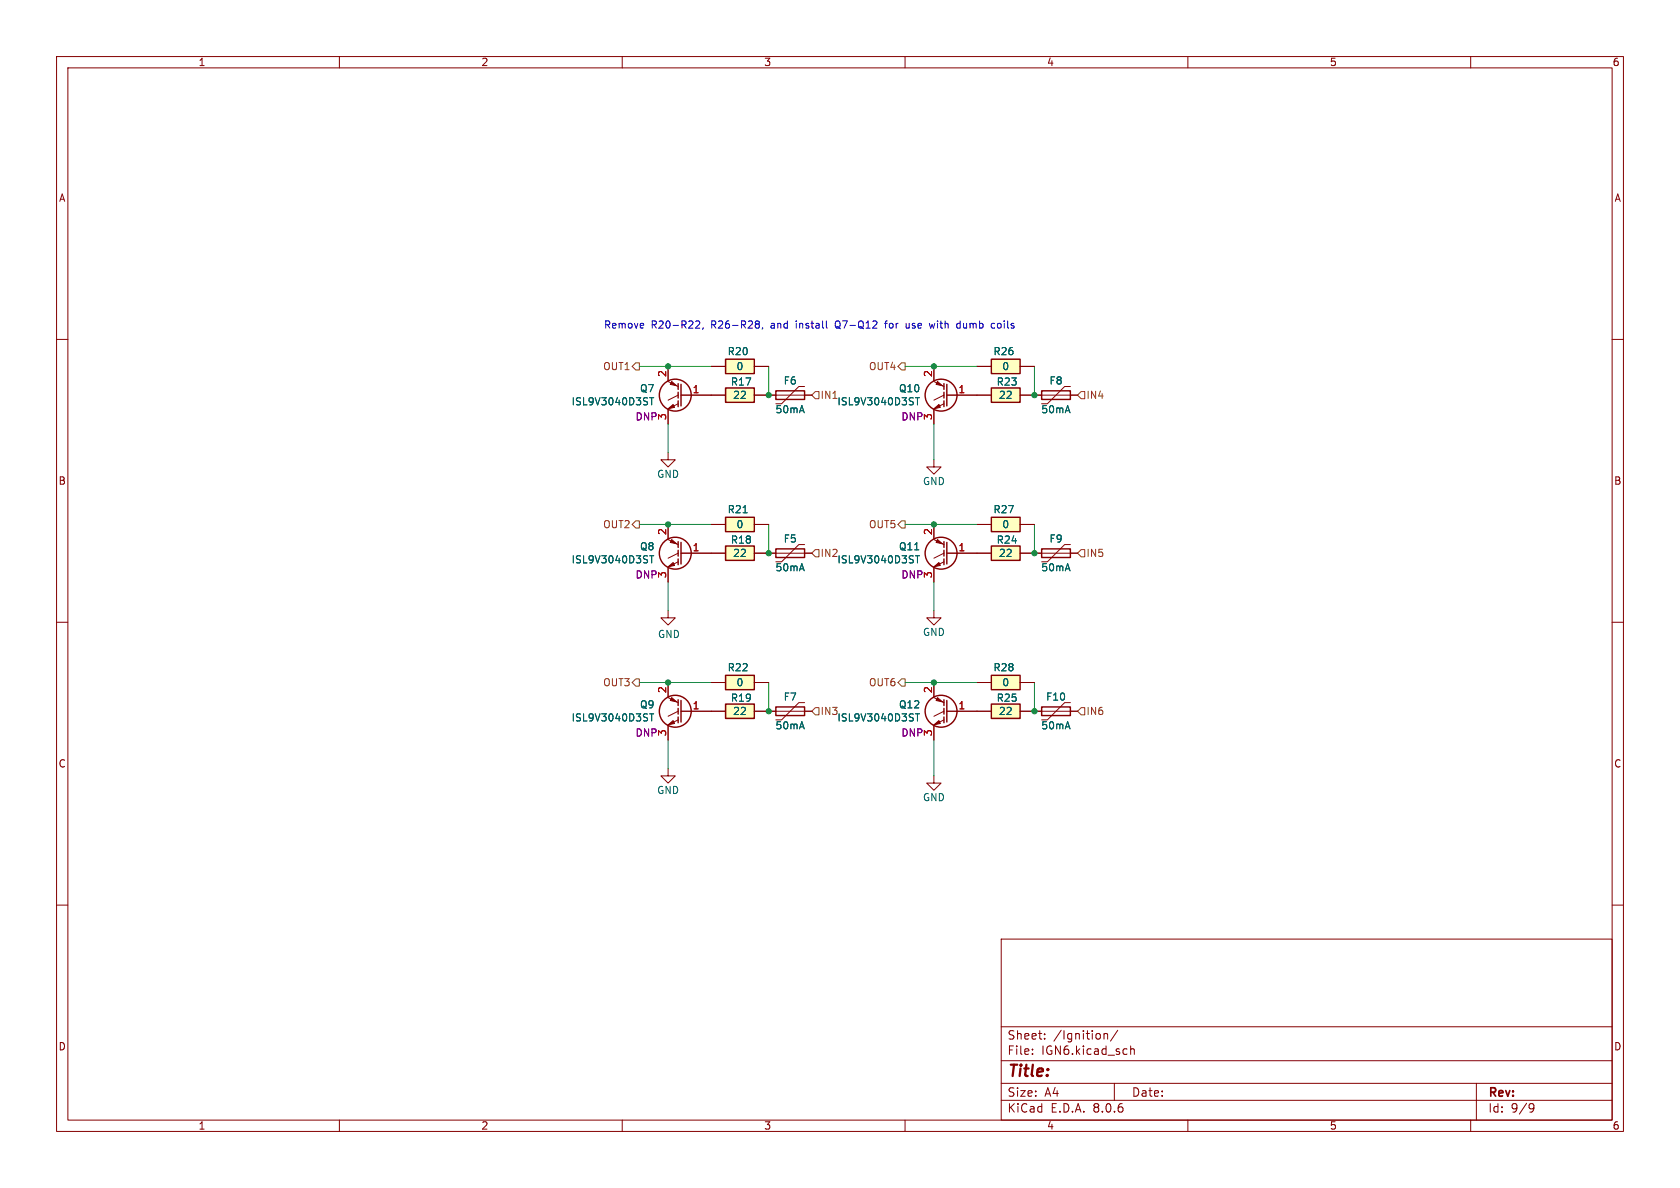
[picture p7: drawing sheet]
(kicad_sch
 (version 20231120)
 (generator "eeschema")
 (generator_version "8.0")
 (paper "A4")
 (lib_symbols
  (symbol "Device:Polyfuse"
   (pin_numbers hide)
   (pin_names
    (offset 0)) (exclude_from_sim no) (in_bom yes) (on_board yes)
   (property "Reference" "F" (at -2.54 0 90) (effects (font (size 1.27 1.27))))
   (property "Value" "Polyfuse" (at 2.54 0 90) (effects (font (size 1.27 1.27))))
   (property "Footprint" "" (at 1.27 -5.08 0) (effects (font (size 1.27 1.27)) (justify left) (hide yes)))
   (property "Datasheet" "~" (at 0 0 0) (effects (font (size 1.27 1.27)) (hide yes)))
   (property "Description" "Resettable fuse, polymeric positive temperature coefficient" (at 0 0 0) (effects (font (size 1.27 1.27)) (hide yes)))
   (symbol "Polyfuse_0_1"
    (rectangle (start -0.762 2.54) (end 0.762 -2.54) (stroke (width 0.254) (type default)) (fill (type none)))
    (polyline (pts (xy 0 2.54) (xy 0 -2.54)) (stroke (width 0) (type default)) (fill (type none)))
    (polyline (pts (xy -1.524 2.54) (xy -1.524 1.524) (xy 1.524 -1.524) (xy 1.524 -2.54)) (stroke (width 0) (type default)) (fill (type none))))
   (symbol "Polyfuse_1_1"
    (pin passive line (at 0 3.81 270) (length 1.27) (name "~" (effects (font (size 1.27 1.27)))) (number "1" (effects (font (size 1.27 1.27)))))
    (pin passive line (at 0 -3.81 90) (length 1.27) (name "~" (effects (font (size 1.27 1.27)))) (number "2" (effects (font (size 1.27 1.27)))))))
  (symbol "Device:Q_NIGBT_GCE"
   (pin_names
    (offset 0) hide) (exclude_from_sim no) (in_bom yes) (on_board yes)
   (property "Reference" "Q" (at 5.08 1.27 0) (effects (font (size 1.27 1.27)) (justify left)))
   (property "Value" "Q_NIGBT_GCE" (at 5.08 -1.27 0) (effects (font (size 1.27 1.27)) (justify left)))
   (property "Footprint" "" (at 5.08 2.54 0) (effects (font (size 1.27 1.27)) (hide yes)))
   (property "Datasheet" "~" (at 0 0 0) (effects (font (size 1.27 1.27)) (hide yes)))
   (property "Description" "N-IGBT transistor, gate/collector/emitter" (at 0 0 0) (effects (font (size 1.27 1.27)) (hide yes)))
   (symbol "Q_NIGBT_GCE_0_1"
    (polyline (pts (xy 0.762 -1.016) (xy 0.762 -2.032)) (stroke (width 0.254) (type default)) (fill (type none)))
    (polyline (pts (xy 0.762 0.508) (xy 0.762 -0.508)) (stroke (width 0.254) (type default)) (fill (type none)))
    (polyline (pts (xy 0.762 2.032) (xy 0.762 1.016)) (stroke (width 0.254) (type default)) (fill (type none)))
    (polyline (pts (xy 2.54 -2.413) (xy 0.762 -1.524)) (stroke (width 0) (type default)) (fill (type none)))
    (polyline (pts (xy 2.54 -0.889) (xy 0.762 0)) (stroke (width 0) (type default)) (fill (type none)))
    (polyline (pts (xy 2.54 2.413) (xy 0.762 1.524)) (stroke (width 0) (type default)) (fill (type none)))
    (polyline (pts (xy 0.254 1.905) (xy 0.254 -1.905) (xy 0.254 -1.905)) (stroke (width 0.254) (type default)) (fill (type none)))
    (polyline (pts (xy 1.397 -2.159) (xy 1.651 -1.651) (xy 2.54 -2.413) (xy 1.397 -2.159)) (stroke (width 0) (type default)) (fill (type outline)))
    (polyline (pts (xy 2.159 1.905) (xy 1.905 2.413) (xy 1.016 1.651) (xy 2.159 1.905)) (stroke (width 0) (type default)) (fill (type outline)))
    (circle (center 1.27 0) (radius 2.8194) (stroke (width 0.254) (type default)) (fill (type none))))
   (symbol "Q_NIGBT_GCE_1_1"
    (pin input line (at -5.08 0 0) (length 5.334) (name "G" (effects (font (size 1.27 1.27)))) (number "1" (effects (font (size 1.27 1.27)))))
    (pin passive line (at 2.54 5.08 270) (length 2.54) (name "C" (effects (font (size 1.27 1.27)))) (number "2" (effects (font (size 1.27 1.27)))))
    (pin passive line (at 2.54 -5.08 90) (length 2.54) (name "E" (effects (font (size 1.27 1.27)))) (number "3" (effects (font (size 1.27 1.27)))))))
  (symbol "hellen-one-common:Res"
   (pin_numbers hide) (exclude_from_sim no) (in_bom yes) (on_board yes)
   (property "Reference" "R" (at 3.81 2.54 0) (effects (font (size 1.27 1.27))))
   (property "Value" "Res" (at 5.08 -2.54 0) (effects (font (size 1.27 1.27))))
   (property "Footprint" "hellen-one-common:R0603" (at 3.81 -3.81 0) (effects (font (size 1.27 1.27)) (hide yes)))
   (property "Datasheet" "" (at 0 0 0) (effects (font (size 1.27 1.27)) (hide yes)))
   (property "Description" "Resistor" (at 0 0 0) (effects (font (size 1.27 1.27)) (hide yes)))
   (property "LCSC" "" (at 0 0 0) (effects (font (size 1.27 1.27))))
   (symbol "Res_1_0"
    (rectangle (start 2.54 -1.27) (end 7.62 1.27) (stroke (width 0.254) (type default)) (fill (type background)))
    (pin passive line (at 0 0 0) (length 2.54) (name "" (effects (font (size 1.27 1.27)))) (number "1" (effects (font (size 1.27 1.27)))))
    (pin passive line (at 10.16 0 180) (length 2.54) (name "" (effects (font (size 1.27 1.27)))) (number "2" (effects (font (size 1.27 1.27)))))))
  (symbol "power:GND"
   (power)
   (pin_names
    (offset 0)) (exclude_from_sim no) (in_bom yes) (on_board yes)
   (property "Reference" "#PWR" (at 0 -6.35 0) (effects (font (size 1.27 1.27)) (hide yes)))
   (property "Value" "GND" (at 0 -3.81 0) (effects (font (size 1.27 1.27))))
   (property "Footprint" "" (at 0 0 0) (effects (font (size 1.27 1.27)) (hide yes)))
   (property "Datasheet" "" (at 0 0 0) (effects (font (size 1.27 1.27)) (hide yes)))
   (property "Description" "Power symbol creates a global label with name \"GND\" , ground" (at 0 0 0) (effects (font (size 1.27 1.27)) (hide yes)))
   (symbol "GND_0_1"
    (polyline (pts (xy 0 0) (xy 0 -1.27) (xy 1.27 -1.27) (xy 0 -2.54) (xy -1.27 -1.27) (xy 0 -1.27)) (stroke (width 0) (type default)) (fill (type none))))
   (symbol "GND_1_1"
    (pin power_in line (at 0 0 270) (length 0) hide (name "GND" (effects (font (size 1.27 1.27)))) (number "1" (effects (font (size 1.27 1.27))))))))
 (junction
  (at 118.11 64.77)
  (diameter 0)
  (color 0 0 0 0))
 (junction
  (at 118.11 120.65)
  (diameter 0)
  (color 0 0 0 0))
 (junction
  (at 135.89 69.85)
  (diameter 0)
  (color 0 0 0 0))
 (junction
  (at 118.11 92.71)
  (diameter 0)
  (color 0 0 0 0))
 (junction
  (at 135.89 97.79)
  (diameter 0)
  (color 0 0 0 0))
 (junction
  (at 182.88 125.73)
  (diameter 0)
  (color 0 0 0 0))
 (junction
  (at 182.88 97.79)
  (diameter 0)
  (color 0 0 0 0))
 (junction
  (at 165.1 64.77)
  (diameter 0)
  (color 0 0 0 0))
 (junction
  (at 182.88 69.85)
  (diameter 0)
  (color 0 0 0 0))
 (junction
  (at 165.1 120.65)
  (diameter 0)
  (color 0 0 0 0))
 (junction
  (at 165.1 92.71)
  (diameter 0)
  (color 0 0 0 0))
 (junction
  (at 135.89 125.73)
  (diameter 0)
  (color 0 0 0 0))
 (wire
  (pts (xy 182.88 64.77) (xy 182.88 69.85))
  (stroke (width 0) (type default)))
 (wire
  (pts (xy 160.02 64.77) (xy 165.1 64.77))
  (stroke (width 0) (type default)))
 (wire
  (pts (xy 118.11 102.87) (xy 118.11 107.95))
  (stroke (width 0) (type default)))
 (wire
  (pts (xy 113.03 120.65) (xy 118.11 120.65))
  (stroke (width 0) (type default)))
 (wire
  (pts (xy 118.11 74.93) (xy 118.11 80.01))
  (stroke (width 0) (type default)))
 (wire
  (pts (xy 165.1 130.81) (xy 165.1 137.16))
  (stroke (width 0) (type default)))
 (wire
  (pts (xy 160.02 92.71) (xy 165.1 92.71))
  (stroke (width 0) (type default)))
 (wire
  (pts (xy 165.1 74.93) (xy 165.1 81.28))
  (stroke (width 0) (type default)))
 (wire
  (pts (xy 165.1 102.87) (xy 165.1 107.95))
  (stroke (width 0) (type default)))
 (wire
  (pts (xy 135.89 92.71) (xy 135.89 97.79))
  (stroke (width 0) (type default)))
 (wire
  (pts (xy 165.1 64.77) (xy 172.72 64.77))
  (stroke (width 0) (type default)))
 (wire
  (pts (xy 135.89 120.65) (xy 135.89 125.73))
  (stroke (width 0) (type default)))
 (wire
  (pts (xy 165.1 120.65) (xy 172.72 120.65))
  (stroke (width 0) (type default)))
 (wire
  (pts (xy 118.11 120.65) (xy 125.73 120.65))
  (stroke (width 0) (type default)))
 (wire
  (pts (xy 113.03 64.77) (xy 118.11 64.77))
  (stroke (width 0) (type default)))
 (wire
  (pts (xy 118.11 92.71) (xy 125.73 92.71))
  (stroke (width 0) (type default)))
 (wire
  (pts (xy 165.1 92.71) (xy 172.72 92.71))
  (stroke (width 0) (type default)))
 (wire
  (pts (xy 160.02 120.65) (xy 165.1 120.65))
  (stroke (width 0) (type default)))
 (wire
  (pts (xy 182.88 92.71) (xy 182.88 97.79))
  (stroke (width 0) (type default)))
 (wire
  (pts (xy 182.88 120.65) (xy 182.88 125.73))
  (stroke (width 0) (type default)))
 (wire
  (pts (xy 118.11 130.81) (xy 118.11 135.89))
  (stroke (width 0) (type default)))
 (wire
  (pts (xy 118.11 64.77) (xy 125.73 64.77))
  (stroke (width 0) (type default)))
 (wire
  (pts (xy 113.03 92.71) (xy 118.11 92.71))
  (stroke (width 0) (type default)))
 (wire
  (pts (xy 135.89 64.77) (xy 135.89 69.85))
  (stroke (width 0) (type default)))
 (text "Remove R20-R22, R26-R28, and install Q7-Q12 for use with dumb coils"
  (exclude_from_sim no)
  (at 106.68 58.42 0)
  (effects (font (size 1.27 1.27)) (justify left bottom)))
 (hierarchical_label "IN5"
  (shape input)
  (at 190.5 97.79 0)
  (fields_autoplaced yes)
  (effects (font (size 1.27 1.27)) (justify left)))
 (hierarchical_label "OUT1"
  (shape output)
  (at 113.03 64.77 180)
  (fields_autoplaced yes)
  (effects (font (size 1.27 1.27)) (justify right)))
 (hierarchical_label "OUT3"
  (shape output)
  (at 113.03 120.65 180)
  (fields_autoplaced yes)
  (effects (font (size 1.27 1.27)) (justify right)))
 (hierarchical_label "IN2"
  (shape input)
  (at 143.51 97.79 0)
  (fields_autoplaced yes)
  (effects (font (size 1.27 1.27)) (justify left)))
 (hierarchical_label "IN6"
  (shape input)
  (at 190.5 125.73 0)
  (fields_autoplaced yes)
  (effects (font (size 1.27 1.27)) (justify left)))
 (hierarchical_label "OUT6"
  (shape output)
  (at 160.02 120.65 180)
  (fields_autoplaced yes)
  (effects (font (size 1.27 1.27)) (justify right)))
 (hierarchical_label "OUT5"
  (shape output)
  (at 160.02 92.71 180)
  (fields_autoplaced yes)
  (effects (font (size 1.27 1.27)) (justify right)))
 (hierarchical_label "OUT2"
  (shape output)
  (at 113.03 92.71 180)
  (fields_autoplaced yes)
  (effects (font (size 1.27 1.27)) (justify right)))
 (hierarchical_label "IN3"
  (shape input)
  (at 143.51 125.73 0)
  (fields_autoplaced yes)
  (effects (font (size 1.27 1.27)) (justify left)))
 (hierarchical_label "IN1"
  (shape input)
  (at 143.51 69.85 0)
  (fields_autoplaced yes)
  (effects (font (size 1.27 1.27)) (justify left)))
 (hierarchical_label "OUT4"
  (shape output)
  (at 160.02 64.77 180)
  (fields_autoplaced yes)
  (effects (font (size 1.27 1.27)) (justify right)))
 (hierarchical_label "IN4"
  (shape input)
  (at 190.5 69.85 0)
  (fields_autoplaced yes)
  (effects (font (size 1.27 1.27)) (justify left)))
 (symbol
  (lib_id "Device:Q_NIGBT_GCE")
  (at 120.65 125.73 0)
  (mirror y)
  (unit 1)
  (exclude_from_sim no)
  (in_bom yes)
  (on_board yes)
  (dnp no)
  (property "Reference" "Q?" (at 115.7986 124.5616 0) (effects (font (size 1.27 1.27)) (justify left)))
  (property "Value" "ISL9V3040D3ST" (at 115.7986 126.873 0) (effects (font (size 1.27 1.27)) (justify left)))
  (property "Footprint" "Package_TO_SOT_SMD:TO-252-2" (at 115.57 123.19 0) (effects (font (size 1.27 1.27)) (hide yes)))
  (property "Datasheet" "~" (at 120.65 125.73 0) (effects (font (size 1.27 1.27)) (hide yes)))
  (property "Description" "" (at 120.65 125.73 0) (effects (font (size 1.27 1.27)) (hide yes)))
  (property "LCSC" "" (at 120.65 125.73 0) (effects (font (size 1.27 1.27)) (hide yes)))
  (property "MyComment" "DNP" (at 114.3 129.54 0) (effects (font (size 1.27 1.27))))
  (pin "1")
  (pin "2")
  (pin "3")
  (instances (project "hellen-hyundai-pb-154" (path "" (reference "Q?") (unit 1)) (path "" (reference "Q?") (unit 1))) (project "DUMB_COILS4" (path "" (reference "Q?") (unit 1))) (project "uaefi" (path "" (reference "Q9") (unit 1))) (project "ign_quad" (path "" (reference "Q?") (unit 1)))))
 (symbol
  (lib_id "hellen-one-common:Res")
  (at 182.88 92.71 0)
  (mirror y)
  (unit 1)
  (exclude_from_sim no)
  (in_bom yes)
  (on_board yes)
  (dnp no)
  (property "Reference" "R14" (at 177.4796 90.0653 0) (effects (font (size 1.27 1.27))))
  (property "Value" "0" (at 177.8 92.71 0) (effects (font (size 1.27 1.27))))
  (property "Footprint" "Resistor_SMD:R_2512_6332Metric" (at 179.07 96.52 0) (effects (font (size 1.27 1.27)) (hide yes)))
  (property "Datasheet" "" (at 182.88 92.71 0) (effects (font (size 1.27 1.27)) (hide yes)))
  (property "Description" "" (at 182.88 92.71 0) (effects (font (size 1.27 1.27)) (hide yes)))
  (property "LCSC" "C25469" (at 182.88 92.71 0) (effects (font (size 1.27 1.27)) (hide yes)))
  (pin "1")
  (pin "2")
  (instances (project "proteus81harley" (path "" (reference "R14") (unit 1))) (project "uaefi" (path "" (reference "R27") (unit 1)))))
 (symbol
  (lib_id "Device:Polyfuse")
  (at 186.69 125.73 90)
  (unit 1)
  (exclude_from_sim no)
  (in_bom yes)
  (on_board yes)
  (dnp no)
  (property "Reference" "F10" (at 186.69 123.19 90) (effects (font (size 1.27 1.27))))
  (property "Value" "50mA" (at 186.69 128.27 90) (effects (font (size 1.27 1.27))))
  (property "Footprint" "Fuse:Fuse_0603_1608Metric" (at 191.77 124.46 0) (effects (font (size 1.27 1.27)) (justify left) (hide yes)))
  (property "Datasheet" "~" (at 186.69 125.73 0) (effects (font (size 1.27 1.27)) (hide yes)))
  (property "Description" "" (at 186.69 125.73 0) (effects (font (size 1.27 1.27)) (hide yes)))
  (property "LCSC" "C369141" (at 186.69 125.73 90) (effects (font (size 1.27 1.27)) (hide yes)))
  (pin "1")
  (pin "2")
  (instances (project "uaefi" (path "" (reference "F10") (unit 1)))))
 (symbol
  (lib_id "hellen-one-common:Res")
  (at 125.73 69.85 0)
  (mirror x)
  (unit 1)
  (exclude_from_sim no)
  (in_bom yes)
  (on_board yes)
  (dnp no)
  (property "Reference" "R7" (at 131.052 67.5018 0) (effects (font (size 1.27 1.27))))
  (property "Value" "22" (at 130.81 69.85 0) (effects (font (size 1.27 1.27))))
  (property "Footprint" "hellen-one-common:R0603" (at 129.54 66.04 0) (effects (font (size 1.27 1.27)) (hide yes)))
  (property "Datasheet" "" (at 125.73 69.85 0) (effects (font (size 1.27 1.27)) (hide yes)))
  (property "Description" "" (at 125.73 69.85 0) (effects (font (size 1.27 1.27)) (hide yes)))
  (property "LCSC" "C23345" (at 125.73 69.85 0) (effects (font (size 1.27 1.27)) (hide yes)))
  (pin "1")
  (pin "2")
  (instances (project "proteus81harley" (path "" (reference "R7") (unit 1))) (project "uaefi" (path "" (reference "R17") (unit 1)))))
 (symbol
  (lib_id "hellen-one-common:Res")
  (at 182.88 64.77 0)
  (mirror y)
  (unit 1)
  (exclude_from_sim no)
  (in_bom yes)
  (on_board yes)
  (dnp no)
  (property "Reference" "R14" (at 177.4796 62.1253 0) (effects (font (size 1.27 1.27))))
  (property "Value" "0" (at 177.8 64.77 0) (effects (font (size 1.27 1.27))))
  (property "Footprint" "Resistor_SMD:R_2512_6332Metric" (at 179.07 68.58 0) (effects (font (size 1.27 1.27)) (hide yes)))
  (property "Datasheet" "" (at 182.88 64.77 0) (effects (font (size 1.27 1.27)) (hide yes)))
  (property "Description" "" (at 182.88 64.77 0) (effects (font (size 1.27 1.27)) (hide yes)))
  (property "LCSC" "C25469" (at 182.88 64.77 0) (effects (font (size 1.27 1.27)) (hide yes)))
  (pin "1")
  (pin "2")
  (instances (project "proteus81harley" (path "" (reference "R14") (unit 1))) (project "uaefi" (path "" (reference "R26") (unit 1)))))
 (symbol
  (lib_id "hellen-one-common:Res")
  (at 172.72 125.73 0)
  (mirror x)
  (unit 1)
  (exclude_from_sim no)
  (in_bom yes)
  (on_board yes)
  (dnp no)
  (property "Reference" "R7" (at 178.042 123.3818 0) (effects (font (size 1.27 1.27))))
  (property "Value" "22" (at 177.8 125.73 0) (effects (font (size 1.27 1.27))))
  (property "Footprint" "hellen-one-common:R0603" (at 176.53 121.92 0) (effects (font (size 1.27 1.27)) (hide yes)))
  (property "Datasheet" "" (at 172.72 125.73 0) (effects (font (size 1.27 1.27)) (hide yes)))
  (property "Description" "" (at 172.72 125.73 0) (effects (font (size 1.27 1.27)) (hide yes)))
  (property "LCSC" "C23345" (at 172.72 125.73 0) (effects (font (size 1.27 1.27)) (hide yes)))
  (pin "1")
  (pin "2")
  (instances (project "proteus81harley" (path "" (reference "R7") (unit 1))) (project "uaefi" (path "" (reference "R25") (unit 1)))))
 (symbol
  (lib_id "hellen-one-common:Res")
  (at 125.73 97.79 0)
  (mirror x)
  (unit 1)
  (exclude_from_sim no)
  (in_bom yes)
  (on_board yes)
  (dnp no)
  (property "Reference" "R7" (at 131.052 95.4418 0) (effects (font (size 1.27 1.27))))
  (property "Value" "22" (at 130.81 97.79 0) (effects (font (size 1.27 1.27))))
  (property "Footprint" "hellen-one-common:R0603" (at 129.54 93.98 0) (effects (font (size 1.27 1.27)) (hide yes)))
  (property "Datasheet" "" (at 125.73 97.79 0) (effects (font (size 1.27 1.27)) (hide yes)))
  (property "Description" "" (at 125.73 97.79 0) (effects (font (size 1.27 1.27)) (hide yes)))
  (property "LCSC" "C23345" (at 125.73 97.79 0) (effects (font (size 1.27 1.27)) (hide yes)))
  (pin "1")
  (pin "2")
  (instances (project "proteus81harley" (path "" (reference "R7") (unit 1))) (project "uaefi" (path "" (reference "R18") (unit 1)))))
 (symbol
  (lib_id "power:GND")
  (at 118.11 135.89 0)
  (unit 1)
  (exclude_from_sim no)
  (in_bom yes)
  (on_board yes)
  (dnp no)
  (property "Reference" "#PWR?" (at 118.11 142.24 0) (effects (font (size 1.27 1.27)) (hide yes)))
  (property "Value" "GND" (at 118.11 139.7 0) (effects (font (size 1.27 1.27))))
  (property "Footprint" "" (at 118.11 135.89 0) (effects (font (size 1.27 1.27)) (hide yes)))
  (property "Datasheet" "" (at 118.11 135.89 0) (effects (font (size 1.27 1.27)) (hide yes)))
  (property "Description" "" (at 118.11 135.89 0) (effects (font (size 1.27 1.27)) (hide yes)))
  (pin "1")
  (instances (project "hellen-hyundai-pb-154" (path "" (reference "#PWR?") (unit 1)) (path "" (reference "#PWR?") (unit 1))) (project "DUMB_COILS4" (path "" (reference "#PWR?") (unit 1))) (project "uaefi" (path "" (reference "#PWR0101") (unit 1))) (project "ign_quad" (path "" (reference "#PWR?") (unit 1)))))
 (symbol
  (lib_id "hellen-one-common:Res")
  (at 135.89 64.77 0)
  (mirror y)
  (unit 1)
  (exclude_from_sim no)
  (in_bom yes)
  (on_board yes)
  (dnp no)
  (property "Reference" "R14" (at 130.4896 62.1253 0) (effects (font (size 1.27 1.27))))
  (property "Value" "0" (at 130.81 64.77 0) (effects (font (size 1.27 1.27))))
  (property "Footprint" "Resistor_SMD:R_2512_6332Metric" (at 132.08 68.58 0) (effects (font (size 1.27 1.27)) (hide yes)))
  (property "Datasheet" "" (at 135.89 64.77 0) (effects (font (size 1.27 1.27)) (hide yes)))
  (property "Description" "" (at 135.89 64.77 0) (effects (font (size 1.27 1.27)) (hide yes)))
  (property "LCSC" "C25469" (at 135.89 64.77 0) (effects (font (size 1.27 1.27)) (hide yes)))
  (pin "1")
  (pin "2")
  (instances (project "proteus81harley" (path "" (reference "R14") (unit 1))) (project "uaefi" (path "" (reference "R20") (unit 1)))))
 (symbol
  (lib_id "Device:Polyfuse")
  (at 186.69 97.79 90)
  (unit 1)
  (exclude_from_sim no)
  (in_bom yes)
  (on_board yes)
  (dnp no)
  (property "Reference" "F9" (at 186.69 95.25 90) (effects (font (size 1.27 1.27))))
  (property "Value" "50mA" (at 186.69 100.33 90) (effects (font (size 1.27 1.27))))
  (property "Footprint" "Fuse:Fuse_0603_1608Metric" (at 191.77 96.52 0) (effects (font (size 1.27 1.27)) (justify left) (hide yes)))
  (property "Datasheet" "~" (at 186.69 97.79 0) (effects (font (size 1.27 1.27)) (hide yes)))
  (property "Description" "" (at 186.69 97.79 0) (effects (font (size 1.27 1.27)) (hide yes)))
  (property "LCSC" "C369141" (at 186.69 97.79 90) (effects (font (size 1.27 1.27)) (hide yes)))
  (pin "1")
  (pin "2")
  (instances (project "uaefi" (path "" (reference "F9") (unit 1)))))
 (symbol
  (lib_id "Device:Q_NIGBT_GCE")
  (at 120.65 69.85 0)
  (mirror y)
  (unit 1)
  (exclude_from_sim no)
  (in_bom yes)
  (on_board yes)
  (dnp no)
  (property "Reference" "Q?" (at 115.7986 68.6816 0) (effects (font (size 1.27 1.27)) (justify left)))
  (property "Value" "ISL9V3040D3ST" (at 115.7986 70.993 0) (effects (font (size 1.27 1.27)) (justify left)))
  (property "Footprint" "Package_TO_SOT_SMD:TO-252-2" (at 115.57 67.31 0) (effects (font (size 1.27 1.27)) (hide yes)))
  (property "Datasheet" "~" (at 120.65 69.85 0) (effects (font (size 1.27 1.27)) (hide yes)))
  (property "Description" "" (at 120.65 69.85 0) (effects (font (size 1.27 1.27)) (hide yes)))
  (property "LCSC" "" (at 120.65 69.85 0) (effects (font (size 1.27 1.27)) (hide yes)))
  (property "MyComment" "DNP" (at 114.3 73.66 0) (effects (font (size 1.27 1.27))))
  (pin "1")
  (pin "2")
  (pin "3")
  (instances (project "hellen-hyundai-pb-154" (path "" (reference "Q?") (unit 1)) (path "" (reference "Q?") (unit 1))) (project "DUMB_COILS4" (path "" (reference "Q?") (unit 1))) (project "uaefi" (path "" (reference "Q7") (unit 1))) (project "ign_quad" (path "" (reference "Q?") (unit 1)))))
 (symbol
  (lib_id "power:GND")
  (at 165.1 137.16 0)
  (unit 1)
  (exclude_from_sim no)
  (in_bom yes)
  (on_board yes)
  (dnp no)
  (property "Reference" "#PWR?" (at 165.1 143.51 0) (effects (font (size 1.27 1.27)) (hide yes)))
  (property "Value" "GND" (at 165.1 140.97 0) (effects (font (size 1.27 1.27))))
  (property "Footprint" "" (at 165.1 137.16 0) (effects (font (size 1.27 1.27)) (hide yes)))
  (property "Datasheet" "" (at 165.1 137.16 0) (effects (font (size 1.27 1.27)) (hide yes)))
  (property "Description" "" (at 165.1 137.16 0) (effects (font (size 1.27 1.27)) (hide yes)))
  (pin "1")
  (instances (project "hellen-hyundai-pb-154" (path "" (reference "#PWR?") (unit 1)) (path "" (reference "#PWR?") (unit 1))) (project "DUMB_COILS4" (path "" (reference "#PWR?") (unit 1))) (project "uaefi" (path "" (reference "#PWR0104") (unit 1))) (project "ign_quad" (path "" (reference "#PWR?") (unit 1)))))
 (symbol
  (lib_id "hellen-one-common:Res")
  (at 125.73 125.73 0)
  (mirror x)
  (unit 1)
  (exclude_from_sim no)
  (in_bom yes)
  (on_board yes)
  (dnp no)
  (property "Reference" "R7" (at 131.052 123.3818 0) (effects (font (size 1.27 1.27))))
  (property "Value" "22" (at 130.81 125.73 0) (effects (font (size 1.27 1.27))))
  (property "Footprint" "hellen-one-common:R0603" (at 129.54 121.92 0) (effects (font (size 1.27 1.27)) (hide yes)))
  (property "Datasheet" "" (at 125.73 125.73 0) (effects (font (size 1.27 1.27)) (hide yes)))
  (property "Description" "" (at 125.73 125.73 0) (effects (font (size 1.27 1.27)) (hide yes)))
  (property "LCSC" "C23345" (at 125.73 125.73 0) (effects (font (size 1.27 1.27)) (hide yes)))
  (pin "1")
  (pin "2")
  (instances (project "proteus81harley" (path "" (reference "R7") (unit 1))) (project "uaefi" (path "" (reference "R19") (unit 1)))))
 (symbol
  (lib_id "Device:Q_NIGBT_GCE")
  (at 120.65 97.79 0)
  (mirror y)
  (unit 1)
  (exclude_from_sim no)
  (in_bom yes)
  (on_board yes)
  (dnp no)
  (property "Reference" "Q?" (at 115.7986 96.6216 0) (effects (font (size 1.27 1.27)) (justify left)))
  (property "Value" "ISL9V3040D3ST" (at 115.7986 98.933 0) (effects (font (size 1.27 1.27)) (justify left)))
  (property "Footprint" "Package_TO_SOT_SMD:TO-252-2" (at 115.57 95.25 0) (effects (font (size 1.27 1.27)) (hide yes)))
  (property "Datasheet" "~" (at 120.65 97.79 0) (effects (font (size 1.27 1.27)) (hide yes)))
  (property "Description" "" (at 120.65 97.79 0) (effects (font (size 1.27 1.27)) (hide yes)))
  (property "LCSC" "" (at 120.65 97.79 0) (effects (font (size 1.27 1.27)) (hide yes)))
  (property "MyComment" "DNP" (at 114.3 101.6 0) (effects (font (size 1.27 1.27))))
  (pin "1")
  (pin "2")
  (pin "3")
  (instances (project "hellen-hyundai-pb-154" (path "" (reference "Q?") (unit 1)) (path "" (reference "Q?") (unit 1))) (project "DUMB_COILS4" (path "" (reference "Q?") (unit 1))) (project "uaefi" (path "" (reference "Q8") (unit 1))) (project "ign_quad" (path "" (reference "Q?") (unit 1)))))
 (symbol
  (lib_id "power:GND")
  (at 118.11 80.01 0)
  (unit 1)
  (exclude_from_sim no)
  (in_bom yes)
  (on_board yes)
  (dnp no)
  (property "Reference" "#PWR?" (at 118.11 86.36 0) (effects (font (size 1.27 1.27)) (hide yes)))
  (property "Value" "GND" (at 118.11 83.82 0) (effects (font (size 1.27 1.27))))
  (property "Footprint" "" (at 118.11 80.01 0) (effects (font (size 1.27 1.27)) (hide yes)))
  (property "Datasheet" "" (at 118.11 80.01 0) (effects (font (size 1.27 1.27)) (hide yes)))
  (property "Description" "" (at 118.11 80.01 0) (effects (font (size 1.27 1.27)) (hide yes)))
  (pin "1")
  (instances (project "hellen-hyundai-pb-154" (path "" (reference "#PWR?") (unit 1)) (path "" (reference "#PWR?") (unit 1))) (project "DUMB_COILS4" (path "" (reference "#PWR?") (unit 1))) (project "uaefi" (path "" (reference "#PWR099") (unit 1))) (project "ign_quad" (path "" (reference "#PWR?") (unit 1)))))
 (symbol
  (lib_id "Device:Polyfuse")
  (at 139.7 69.85 90)
  (unit 1)
  (exclude_from_sim no)
  (in_bom yes)
  (on_board yes)
  (dnp no)
  (property "Reference" "F6" (at 139.7 67.31 90) (effects (font (size 1.27 1.27))))
  (property "Value" "50mA" (at 139.7 72.39 90) (effects (font (size 1.27 1.27))))
  (property "Footprint" "Fuse:Fuse_0603_1608Metric" (at 144.78 68.58 0) (effects (font (size 1.27 1.27)) (justify left) (hide yes)))
  (property "Datasheet" "~" (at 139.7 69.85 0) (effects (font (size 1.27 1.27)) (hide yes)))
  (property "Description" "" (at 139.7 69.85 0) (effects (font (size 1.27 1.27)) (hide yes)))
  (property "LCSC" "C369141" (at 139.7 69.85 90) (effects (font (size 1.27 1.27)) (hide yes)))
  (pin "1")
  (pin "2")
  (instances (project "uaefi" (path "" (reference "F6") (unit 1)))))
 (symbol
  (lib_id "Device:Q_NIGBT_GCE")
  (at 167.64 69.85 0)
  (mirror y)
  (unit 1)
  (exclude_from_sim no)
  (in_bom yes)
  (on_board yes)
  (dnp no)
  (property "Reference" "Q?" (at 162.7886 68.6816 0) (effects (font (size 1.27 1.27)) (justify left)))
  (property "Value" "ISL9V3040D3ST" (at 162.7886 70.993 0) (effects (font (size 1.27 1.27)) (justify left)))
  (property "Footprint" "Package_TO_SOT_SMD:TO-252-2" (at 162.56 67.31 0) (effects (font (size 1.27 1.27)) (hide yes)))
  (property "Datasheet" "~" (at 167.64 69.85 0) (effects (font (size 1.27 1.27)) (hide yes)))
  (property "Description" "" (at 167.64 69.85 0) (effects (font (size 1.27 1.27)) (hide yes)))
  (property "LCSC" "" (at 167.64 69.85 0) (effects (font (size 1.27 1.27)) (hide yes)))
  (property "MyComment" "DNP" (at 161.29 73.66 0) (effects (font (size 1.27 1.27))))
  (pin "1")
  (pin "2")
  (pin "3")
  (instances (project "hellen-hyundai-pb-154" (path "" (reference "Q?") (unit 1)) (path "" (reference "Q?") (unit 1))) (project "DUMB_COILS4" (path "" (reference "Q?") (unit 1))) (project "uaefi" (path "" (reference "Q10") (unit 1))) (project "ign_quad" (path "" (reference "Q?") (unit 1)))))
 (symbol
  (lib_id "hellen-one-common:Res")
  (at 172.72 97.79 0)
  (mirror x)
  (unit 1)
  (exclude_from_sim no)
  (in_bom yes)
  (on_board yes)
  (dnp no)
  (property "Reference" "R7" (at 178.042 95.4418 0) (effects (font (size 1.27 1.27))))
  (property "Value" "22" (at 177.8 97.79 0) (effects (font (size 1.27 1.27))))
  (property "Footprint" "hellen-one-common:R0603" (at 176.53 93.98 0) (effects (font (size 1.27 1.27)) (hide yes)))
  (property "Datasheet" "" (at 172.72 97.79 0) (effects (font (size 1.27 1.27)) (hide yes)))
  (property "Description" "" (at 172.72 97.79 0) (effects (font (size 1.27 1.27)) (hide yes)))
  (property "LCSC" "C23345" (at 172.72 97.79 0) (effects (font (size 1.27 1.27)) (hide yes)))
  (pin "1")
  (pin "2")
  (instances (project "proteus81harley" (path "" (reference "R7") (unit 1))) (project "uaefi" (path "" (reference "R24") (unit 1)))))
 (symbol
  (lib_id "Device:Polyfuse")
  (at 139.7 97.79 90)
  (unit 1)
  (exclude_from_sim no)
  (in_bom yes)
  (on_board yes)
  (dnp no)
  (property "Reference" "F5" (at 139.7 95.25 90) (effects (font (size 1.27 1.27))))
  (property "Value" "50mA" (at 139.7 100.33 90) (effects (font (size 1.27 1.27))))
  (property "Footprint" "Fuse:Fuse_0603_1608Metric" (at 144.78 96.52 0) (effects (font (size 1.27 1.27)) (justify left) (hide yes)))
  (property "Datasheet" "~" (at 139.7 97.79 0) (effects (font (size 1.27 1.27)) (hide yes)))
  (property "Description" "" (at 139.7 97.79 0) (effects (font (size 1.27 1.27)) (hide yes)))
  (property "LCSC" "C369141" (at 139.7 97.79 90) (effects (font (size 1.27 1.27)) (hide yes)))
  (pin "1")
  (pin "2")
  (instances (project "uaefi" (path "" (reference "F5") (unit 1)))))
 (symbol
  (lib_id "Device:Q_NIGBT_GCE")
  (at 167.64 125.73 0)
  (mirror y)
  (unit 1)
  (exclude_from_sim no)
  (in_bom yes)
  (on_board yes)
  (dnp no)
  (property "Reference" "Q?" (at 162.7886 124.5616 0) (effects (font (size 1.27 1.27)) (justify left)))
  (property "Value" "ISL9V3040D3ST" (at 162.7886 126.873 0) (effects (font (size 1.27 1.27)) (justify left)))
  (property "Footprint" "Package_TO_SOT_SMD:TO-252-2" (at 162.56 123.19 0) (effects (font (size 1.27 1.27)) (hide yes)))
  (property "Datasheet" "~" (at 167.64 125.73 0) (effects (font (size 1.27 1.27)) (hide yes)))
  (property "Description" "" (at 167.64 125.73 0) (effects (font (size 1.27 1.27)) (hide yes)))
  (property "LCSC" "" (at 167.64 125.73 0) (effects (font (size 1.27 1.27)) (hide yes)))
  (property "MyComment" "DNP" (at 161.29 129.54 0) (effects (font (size 1.27 1.27))))
  (pin "1")
  (pin "2")
  (pin "3")
  (instances (project "hellen-hyundai-pb-154" (path "" (reference "Q?") (unit 1)) (path "" (reference "Q?") (unit 1))) (project "DUMB_COILS4" (path "" (reference "Q?") (unit 1))) (project "uaefi" (path "" (reference "Q12") (unit 1))) (project "ign_quad" (path "" (reference "Q?") (unit 1)))))
 (symbol
  (lib_id "hellen-one-common:Res")
  (at 182.88 120.65 0)
  (mirror y)
  (unit 1)
  (exclude_from_sim no)
  (in_bom yes)
  (on_board yes)
  (dnp no)
  (property "Reference" "R14" (at 177.4796 118.0053 0) (effects (font (size 1.27 1.27))))
  (property "Value" "0" (at 177.8 120.65 0) (effects (font (size 1.27 1.27))))
  (property "Footprint" "Resistor_SMD:R_2512_6332Metric" (at 179.07 124.46 0) (effects (font (size 1.27 1.27)) (hide yes)))
  (property "Datasheet" "" (at 182.88 120.65 0) (effects (font (size 1.27 1.27)) (hide yes)))
  (property "Description" "" (at 182.88 120.65 0) (effects (font (size 1.27 1.27)) (hide yes)))
  (property "LCSC" "C25469" (at 182.88 120.65 0) (effects (font (size 1.27 1.27)) (hide yes)))
  (pin "1")
  (pin "2")
  (instances (project "proteus81harley" (path "" (reference "R14") (unit 1))) (project "uaefi" (path "" (reference "R28") (unit 1)))))
 (symbol
  (lib_id "power:GND")
  (at 165.1 81.28 0)
  (unit 1)
  (exclude_from_sim no)
  (in_bom yes)
  (on_board yes)
  (dnp no)
  (property "Reference" "#PWR?" (at 165.1 87.63 0) (effects (font (size 1.27 1.27)) (hide yes)))
  (property "Value" "GND" (at 165.1 85.09 0) (effects (font (size 1.27 1.27))))
  (property "Footprint" "" (at 165.1 81.28 0) (effects (font (size 1.27 1.27)) (hide yes)))
  (property "Datasheet" "" (at 165.1 81.28 0) (effects (font (size 1.27 1.27)) (hide yes)))
  (property "Description" "" (at 165.1 81.28 0) (effects (font (size 1.27 1.27)) (hide yes)))
  (pin "1")
  (instances (project "hellen-hyundai-pb-154" (path "" (reference "#PWR?") (unit 1)) (path "" (reference "#PWR?") (unit 1))) (project "DUMB_COILS4" (path "" (reference "#PWR?") (unit 1))) (project "uaefi" (path "" (reference "#PWR0102") (unit 1))) (project "ign_quad" (path "" (reference "#PWR?") (unit 1)))))
 (symbol
  (lib_id "hellen-one-common:Res")
  (at 135.89 92.71 0)
  (mirror y)
  (unit 1)
  (exclude_from_sim no)
  (in_bom yes)
  (on_board yes)
  (dnp no)
  (property "Reference" "R14" (at 130.4896 90.0653 0) (effects (font (size 1.27 1.27))))
  (property "Value" "0" (at 130.81 92.71 0) (effects (font (size 1.27 1.27))))
  (property "Footprint" "Resistor_SMD:R_2512_6332Metric" (at 132.08 96.52 0) (effects (font (size 1.27 1.27)) (hide yes)))
  (property "Datasheet" "" (at 135.89 92.71 0) (effects (font (size 1.27 1.27)) (hide yes)))
  (property "Description" "" (at 135.89 92.71 0) (effects (font (size 1.27 1.27)) (hide yes)))
  (property "LCSC" "C25469" (at 135.89 92.71 0) (effects (font (size 1.27 1.27)) (hide yes)))
  (pin "1")
  (pin "2")
  (instances (project "proteus81harley" (path "" (reference "R14") (unit 1))) (project "uaefi" (path "" (reference "R21") (unit 1)))))
 (symbol
  (lib_id "hellen-one-common:Res")
  (at 172.72 69.85 0)
  (mirror x)
  (unit 1)
  (exclude_from_sim no)
  (in_bom yes)
  (on_board yes)
  (dnp no)
  (property "Reference" "R7" (at 178.042 67.5018 0) (effects (font (size 1.27 1.27))))
  (property "Value" "22" (at 177.8 69.85 0) (effects (font (size 1.27 1.27))))
  (property "Footprint" "hellen-one-common:R0603" (at 176.53 66.04 0) (effects (font (size 1.27 1.27)) (hide yes)))
  (property "Datasheet" "" (at 172.72 69.85 0) (effects (font (size 1.27 1.27)) (hide yes)))
  (property "Description" "" (at 172.72 69.85 0) (effects (font (size 1.27 1.27)) (hide yes)))
  (property "LCSC" "C23345" (at 172.72 69.85 0) (effects (font (size 1.27 1.27)) (hide yes)))
  (pin "1")
  (pin "2")
  (instances (project "proteus81harley" (path "" (reference "R7") (unit 1))) (project "uaefi" (path "" (reference "R23") (unit 1)))))
 (symbol
  (lib_id "power:GND")
  (at 165.1 107.95 0)
  (unit 1)
  (exclude_from_sim no)
  (in_bom yes)
  (on_board yes)
  (dnp no)
  (property "Reference" "#PWR?" (at 165.1 114.3 0) (effects (font (size 1.27 1.27)) (hide yes)))
  (property "Value" "GND" (at 165.1 111.76 0) (effects (font (size 1.27 1.27))))
  (property "Footprint" "" (at 165.1 107.95 0) (effects (font (size 1.27 1.27)) (hide yes)))
  (property "Datasheet" "" (at 165.1 107.95 0) (effects (font (size 1.27 1.27)) (hide yes)))
  (property "Description" "" (at 165.1 107.95 0) (effects (font (size 1.27 1.27)) (hide yes)))
  (pin "1")
  (instances (project "hellen-hyundai-pb-154" (path "" (reference "#PWR?") (unit 1)) (path "" (reference "#PWR?") (unit 1))) (project "DUMB_COILS4" (path "" (reference "#PWR?") (unit 1))) (project "uaefi" (path "" (reference "#PWR0103") (unit 1))) (project "ign_quad" (path "" (reference "#PWR?") (unit 1)))))
 (symbol
  (lib_id "power:GND")
  (at 118.11 107.95 0)
  (unit 1)
  (exclude_from_sim no)
  (in_bom yes)
  (on_board yes)
  (dnp no)
  (property "Reference" "#PWR?" (at 118.11 114.3 0) (effects (font (size 1.27 1.27)) (hide yes)))
  (property "Value" "GND" (at 118.2594 112.121 0) (effects (font (size 1.27 1.27))))
  (property "Footprint" "" (at 118.11 107.95 0) (effects (font (size 1.27 1.27)) (hide yes)))
  (property "Datasheet" "" (at 118.11 107.95 0) (effects (font (size 1.27 1.27)) (hide yes)))
  (property "Description" "" (at 118.11 107.95 0) (effects (font (size 1.27 1.27)) (hide yes)))
  (pin "1")
  (instances (project "hellen-hyundai-pb-154" (path "" (reference "#PWR?") (unit 1)) (path "" (reference "#PWR?") (unit 1))) (project "DUMB_COILS4" (path "" (reference "#PWR?") (unit 1))) (project "uaefi" (path "" (reference "#PWR0100") (unit 1))) (project "ign_quad" (path "" (reference "#PWR?") (unit 1)))))
 (symbol
  (lib_id "hellen-one-common:Res")
  (at 135.89 120.65 0)
  (mirror y)
  (unit 1)
  (exclude_from_sim no)
  (in_bom yes)
  (on_board yes)
  (dnp no)
  (property "Reference" "R14" (at 130.4896 118.0053 0) (effects (font (size 1.27 1.27))))
  (property "Value" "0" (at 130.81 120.65 0) (effects (font (size 1.27 1.27))))
  (property "Footprint" "Resistor_SMD:R_2512_6332Metric" (at 132.08 124.46 0) (effects (font (size 1.27 1.27)) (hide yes)))
  (property "Datasheet" "" (at 135.89 120.65 0) (effects (font (size 1.27 1.27)) (hide yes)))
  (property "Description" "" (at 135.89 120.65 0) (effects (font (size 1.27 1.27)) (hide yes)))
  (property "LCSC" "C25469" (at 135.89 120.65 0) (effects (font (size 1.27 1.27)) (hide yes)))
  (pin "1")
  (pin "2")
  (instances (project "proteus81harley" (path "" (reference "R14") (unit 1))) (project "uaefi" (path "" (reference "R22") (unit 1)))))
 (symbol
  (lib_id "Device:Q_NIGBT_GCE")
  (at 167.64 97.79 0)
  (mirror y)
  (unit 1)
  (exclude_from_sim no)
  (in_bom yes)
  (on_board yes)
  (dnp no)
  (property "Reference" "Q?" (at 162.7886 96.6216 0) (effects (font (size 1.27 1.27)) (justify left)))
  (property "Value" "ISL9V3040D3ST" (at 162.7886 98.933 0) (effects (font (size 1.27 1.27)) (justify left)))
  (property "Footprint" "Package_TO_SOT_SMD:TO-252-2" (at 162.56 95.25 0) (effects (font (size 1.27 1.27)) (hide yes)))
  (property "Datasheet" "~" (at 167.64 97.79 0) (effects (font (size 1.27 1.27)) (hide yes)))
  (property "Description" "" (at 167.64 97.79 0) (effects (font (size 1.27 1.27)) (hide yes)))
  (property "LCSC" "" (at 167.64 97.79 0) (effects (font (size 1.27 1.27)) (hide yes)))
  (property "MyComment" "DNP" (at 161.29 101.6 0) (effects (font (size 1.27 1.27))))
  (pin "1")
  (pin "2")
  (pin "3")
  (instances (project "hellen-hyundai-pb-154" (path "" (reference "Q?") (unit 1)) (path "" (reference "Q?") (unit 1))) (project "DUMB_COILS4" (path "" (reference "Q?") (unit 1))) (project "uaefi" (path "" (reference "Q11") (unit 1))) (project "ign_quad" (path "" (reference "Q?") (unit 1)))))
 (symbol
  (lib_id "Device:Polyfuse")
  (at 186.69 69.85 90)
  (unit 1)
  (exclude_from_sim no)
  (in_bom yes)
  (on_board yes)
  (dnp no)
  (property "Reference" "F8" (at 186.69 67.31 90) (effects (font (size 1.27 1.27))))
  (property "Value" "50mA" (at 186.69 72.39 90) (effects (font (size 1.27 1.27))))
  (property "Footprint" "Fuse:Fuse_0603_1608Metric" (at 191.77 68.58 0) (effects (font (size 1.27 1.27)) (justify left) (hide yes)))
  (property "Datasheet" "~" (at 186.69 69.85 0) (effects (font (size 1.27 1.27)) (hide yes)))
  (property "Description" "" (at 186.69 69.85 0) (effects (font (size 1.27 1.27)) (hide yes)))
  (property "LCSC" "C369141" (at 186.69 69.85 90) (effects (font (size 1.27 1.27)) (hide yes)))
  (pin "1")
  (pin "2")
  (instances (project "uaefi" (path "" (reference "F8") (unit 1)))))
 (symbol
  (lib_id "Device:Polyfuse")
  (at 139.7 125.73 90)
  (unit 1)
  (exclude_from_sim no)
  (in_bom yes)
  (on_board yes)
  (dnp no)
  (property "Reference" "F7" (at 139.7 123.19 90) (effects (font (size 1.27 1.27))))
  (property "Value" "50mA" (at 139.7 128.27 90) (effects (font (size 1.27 1.27))))
  (property "Footprint" "Fuse:Fuse_0603_1608Metric" (at 144.78 124.46 0) (effects (font (size 1.27 1.27)) (justify left) (hide yes)))
  (property "Datasheet" "~" (at 139.7 125.73 0) (effects (font (size 1.27 1.27)) (hide yes)))
  (property "Description" "" (at 139.7 125.73 0) (effects (font (size 1.27 1.27)) (hide yes)))
  (property "LCSC" "C369141" (at 139.7 125.73 90) (effects (font (size 1.27 1.27)) (hide yes)))
  (pin "1")
  (pin "2")
  (instances (project "uaefi" (path "" (reference "F7") (unit 1))))))
